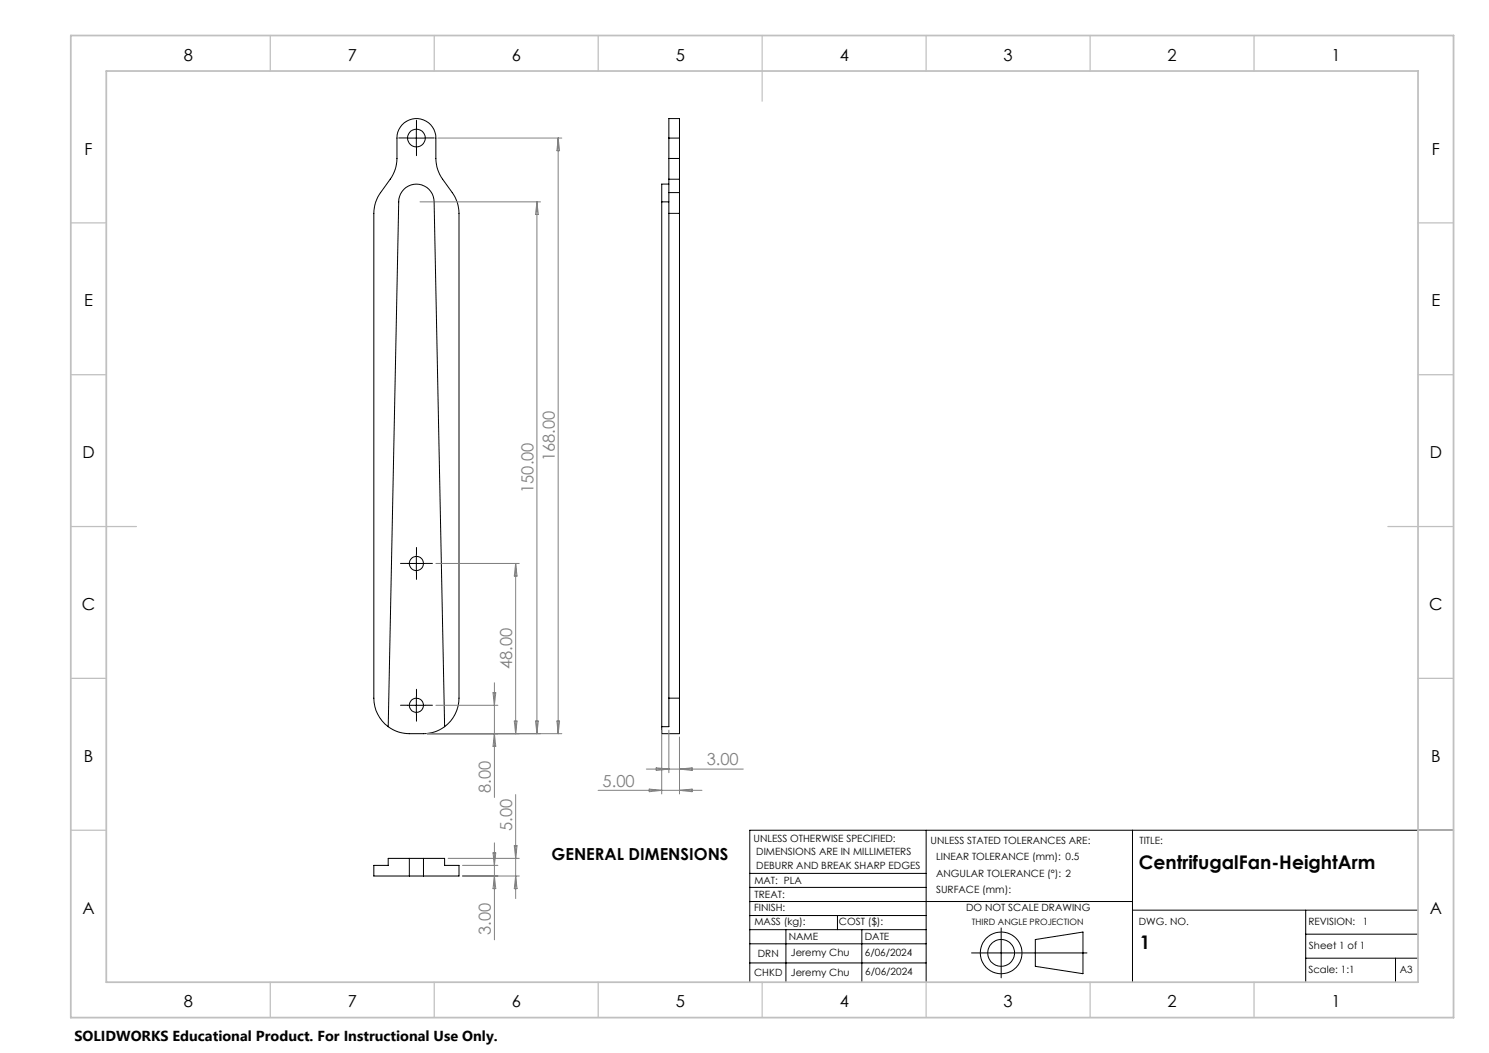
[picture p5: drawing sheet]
<svg xmlns="http://www.w3.org/2000/svg" width="420mm" height="297mm" viewBox="0 0 420 297" stroke-linecap="round" stroke-linejoin="round" font-family="sans-serif">
<g fill="none" stroke="#000" stroke-width=".28">
<path d="M115 38.9h4.9M117.4 36.4v5M188.7 38.9v-5.5h3v5.5M188.7 38.9v5.8M188.7 38.9h3M191.7 38.9v5.8M186.7 56.9h2M186.7 56.9v148.1M188.7 54.3v5.9M188.7 44.7v5.8M188.7 51.9h-2v5M188.7 54.3h3"/>
<path d="M188.7 50.5v3.8M188.7 50.5h3M188.7 44.7h3M191.7 54.3v5.9M191.7 44.7v5.8M191.7 50.5v3.8M188.7 60.2h3M188.7 60.2v136.7M191.7 60.2v136.7M115 158.9h4.9M117.4 156.4v5M115 198.9h4.9"/>
<path d="M117.4 196.4v5M188.7 196.9v8.1h-2M188.7 196.9h3M191.7 196.9v10h-5v-1.9M109.5 205l3-148.1a5 5 0 0 1 5-5 5 5 0 0 1 4.9 5l3 148.1M109.5 205a9.8 9.8 0 0 0 6 1.9h4a9.8 9.8 0 0 0 5.9-1.9M109.5 205a10.1 10.1 0 0 1-4.1-8.1v-136.7a9.9 9.9 0 0 1 2-5.9l2.7-3.8a10.1 10.1 0 0 0 1.9-5.8v-5.8a5.5 5.5 0 0 1 5.5-5.5 5.5 5.5 0 0 1 5.4 5.5v5.8a10.1 10.1 0 0 0 1.9 5.8l2.8 3.8a9.9 9.9 0 0 1 1.9 5.9v136.7a10.1 10.1 0 0 1-4.1 8.1M261.2 234.2v42.8M319.4 234.2v42.8M400 234.2h-188.5v42.8M115.5 242.1h-6v2h-4.1v3h10.1M115.5 242.1v5"/>
<path d="M115.5 242.1h4M115.5 247.1h4M119.5 242.1h5.9v2h4.1v3h-10M119.5 242.1v5M211.5 250.3h49.7M211.5 254.3h107.9M211.5 246.3h49.7M211.5 258.2h49.7M236.2 258.2v4M319.4 256.7h80.6M368.3 256.7v20.3M211.5 262.2h49.7"/>
<path d="M211.5 266.2h49.7M211.5 271.6h49.7M221.7 262.2v14.8M243.1 262.2v14.8M274 268.8h32.6M282.4 261.7v14.1M292 265l13.5-2.1v11.7l-13.5-2zM368.3 263.5h31.7M368.3 270.3h31.7M393.6 270.3v6.7"/>
<circle cx="117.5" cy="38.9" r="2.49"/>
<circle cx="117.4" cy="158.9" r="2"/>
<circle cx="117.4" cy="198.9" r="2"/>
<circle cx="282.4" cy="268.8" r="5.9"/>
<circle cx="282.4" cy="268.8" r="3.8"/>
</g>
<path d="M115 38.9h-2.5M117.5 36.4v-2.5M120 38.9h2.5M117.5 41.4v2.5M115 158.9h-2M117.5 156.4v-2M120 158.9h2M117.5 161.4v2M115 198.9h-2M117.5 196.4v-2M120 198.9h2M117.5 201.4v2" fill="none" stroke="#000" stroke-width=".28" stroke-dasharray="15.2 1.3 1.3 1.3"/>
<path d="M400 234.2h10" fill="none" stroke="#000" stroke-width=".35"/>
<g fill="none" stroke="#c0c0c0" stroke-width=".35">
<path d="M76.2 10v10M122.5 10v10M168.7 10v10M215 10v18.5M261.2 10v10M307.5 10v10M353.7 10v10M20 62.9h10M400 62.9h10M20 105.7h10M400 105.7h10M20 148.5h18.5"/>
<path d="M391.5 148.5h18.5M20 191.3h10M400 191.3h10M20 234.2h10M400 234.2h10M76.2 277v10M122.5 277v10M168.7 277v10M215 277v10M261.2 277v10M307.5 277v10M353.7 277v10"/>
</g>
<path d="M20 10h390v277h-390zM30 20h370v257h-370z" fill="none" stroke="#c0c0c0" stroke-width=".5"/>
<g fill="none" stroke="#808080" stroke-width=".28">
<path d="M123.5 38.9h35M157.4 38.9v168M157.4 38.9l.4 3.6h-.7zM118.5 56.9h34M151.4 56.9v150M151.4 56.9l.4 3.6h-.7zM122.9 158.9h23.6M145.5 158.9v48M145.5 158.9l.3 3.6h-.7zM122.9 198.9h17.5M139.1 195.4h.7l-.3 3.5zM139.5 192.6v32.3"/>
<path d="M120.5 206.9h38M139.5 206.9l.3 3.6h-.7zM145.1 203.4h.7l-.3 3.5zM151.1 203.4h.7l-.4 3.5zM157.1 203.4h.7l-.4 3.5zM182.3 216.9h27.4M185.1 216.6l3.6 .3-3.6 .4zM186.7 205.9v18M188.7 205.9v12M191.7 207.9v16M191.7 216.9l3.5-.3v.7zM139.5 237.7v27.4"/>
<path d="M145.1 238.5h.7l-.3 3.6zM145.5 224.1v29.3M168.7 222.9h29.3M183.1 222.6l3.6 .3-3.6 .4zM191.7 222.9l3.5-.3v.7zM126.4 242.1h20.1M130.5 247.1h16M130.5 244.1h9.9M139.1 240.6h.7l-.3 3.5zM139.5 247.1l.3 3.5h-.7zM145.5 247.1l.3 3.5h-.7z"/>
</g>
<g font-size="5.3">
<text x="321.3" y="245.2">CentrifugalFan-HeightArm</text>
<text x="321.5" y="267.8">1</text>
</g>
<g font-size="4.7">
<text x="51.8" y="17.2">8</text>
<text x="98.1" y="17.2">7</text>
<text x="144.3" y="17.2">6</text>
<text x="190.6" y="17.2">5</text>
<text x="236.8" y="17.2">4</text>
<text x="283.1" y="17.2">3</text>
<text x="329.3" y="17.2">2</text>
<text x="375.6" y="17.2">1</text>
<text x="23.9" y="43.6">F</text>
<text x="403.9" y="43.6">F</text>
<text x="23.8" y="86.4">E</text>
<text x="403.8" y="86.4">E</text>
<text x="23.3" y="129.3">D</text>
<text x="403.3" y="129.3">D</text>
<text x="23.1" y="172.1">C</text>
<text x="403.1" y="172.1">C</text>
<text x="23.7" y="214.9">B</text>
<text x="403.7" y="214.9">B</text>
<text x="155.6" y="242.6">GENERAL DIMENSIONS</text>
<text x="23.3" y="257.8">A</text>
<text x="403.3" y="257.8">A</text>
<text x="51.8" y="284.2">8</text>
<text x="98.1" y="284.2">7</text>
<text x="144.3" y="284.2">6</text>
<text x="190.6" y="284.2">5</text>
<text x="236.8" y="284.2">4</text>
<text x="283.1" y="284.2">3</text>
<text x="329.3" y="284.2">2</text>
<text x="375.6" y="284.2">1</text>
</g>
<g font-size="4.7" fill="#808080">
<text x="156.5" y="130" transform="rotate(-90 156.5 130)">168.00</text>
<text x="150.5" y="139" transform="rotate(-90 150.5 139)">150.00</text>
<text x="144.5" y="188.7" transform="rotate(-90 144.5 188.7)">48.00</text>
<text x="199.3" y="215.9">3.00</text>
<text x="170" y="221.9">5.00</text>
<text x="138.5" y="223.6" transform="rotate(-90 138.5 223.6)">8.00</text>
<text x="144.5" y="234.4" transform="rotate(-90 144.5 234.4)">5.00</text>
<text x="138.5" y="263.8" transform="rotate(-90 138.5 263.8)">3.00</text>
</g>
<text font-size="4.1" x="21" y="293.7">SOLIDWORKS Educational Product. For Instructional Use Only.</text>
<g font-size="2.8">
<text x="212.5" y="237.4">UNLESS OTHERWISE SPECIFIED:</text>
<text x="262.5" y="238">UNLESS STATED TOLERANCES ARE:</text>
<text x="321.4" y="238">TITLE:</text>
<text x="213.3" y="245">DEBURR AND BREAK SHARP EDGES</text>
<text x="213.3" y="241.2">DIMENSIONS ARE IN MILLIMETERS</text>
<text x="264" y="242.5">LINEAR TOLERANCE (mm): 0.5</text>
<text x="212.8" y="249.3">MAT: PLA</text>
<text x="264" y="251.8">SURFACE (mm):</text>
<text x="264" y="247.3">ANGULAR TOLERANCE (°): 2</text>
<text x="212.7" y="256.9">FINISH:</text>
<text x="212.9" y="253.2">TREAT:</text>
<text x="272.5" y="256.9">DO NOT SCALE DRAWING</text>
<text x="212.8" y="261">MASS (kg):</text>
<text x="236.6" y="261">COST ($):</text>
<text x="321.2" y="261">DWG. NO.</text>
<text x="369.1" y="261">REVISION:</text>
<text x="384.4" y="261">1</text>
<text x="213.8" y="269.9">DRN</text>
<text x="222.5" y="265.2">NAME</text>
<text x="223.1" y="269.8">Jeremy Chu</text>
<text x="243.9" y="269.7">6/06/2024</text>
<text x="243.9" y="265.1">DATE</text>
<text x="369.2" y="267.8">Sheet 1 of 1</text>
<text x="212.7" y="275.4">CHKD</text>
<text x="223.1" y="275.3">Jeremy Chu</text>
<text x="244.1" y="275.1">6/06/2024</text>
<text x="369.1" y="274.5">Scale: 1:1</text>
<text x="394.8" y="274.5">A3</text>
</g>
<text font-size="2.5" x="274.2" y="260.9">THIRD ANGLE PROJECTION</text>
</svg>
